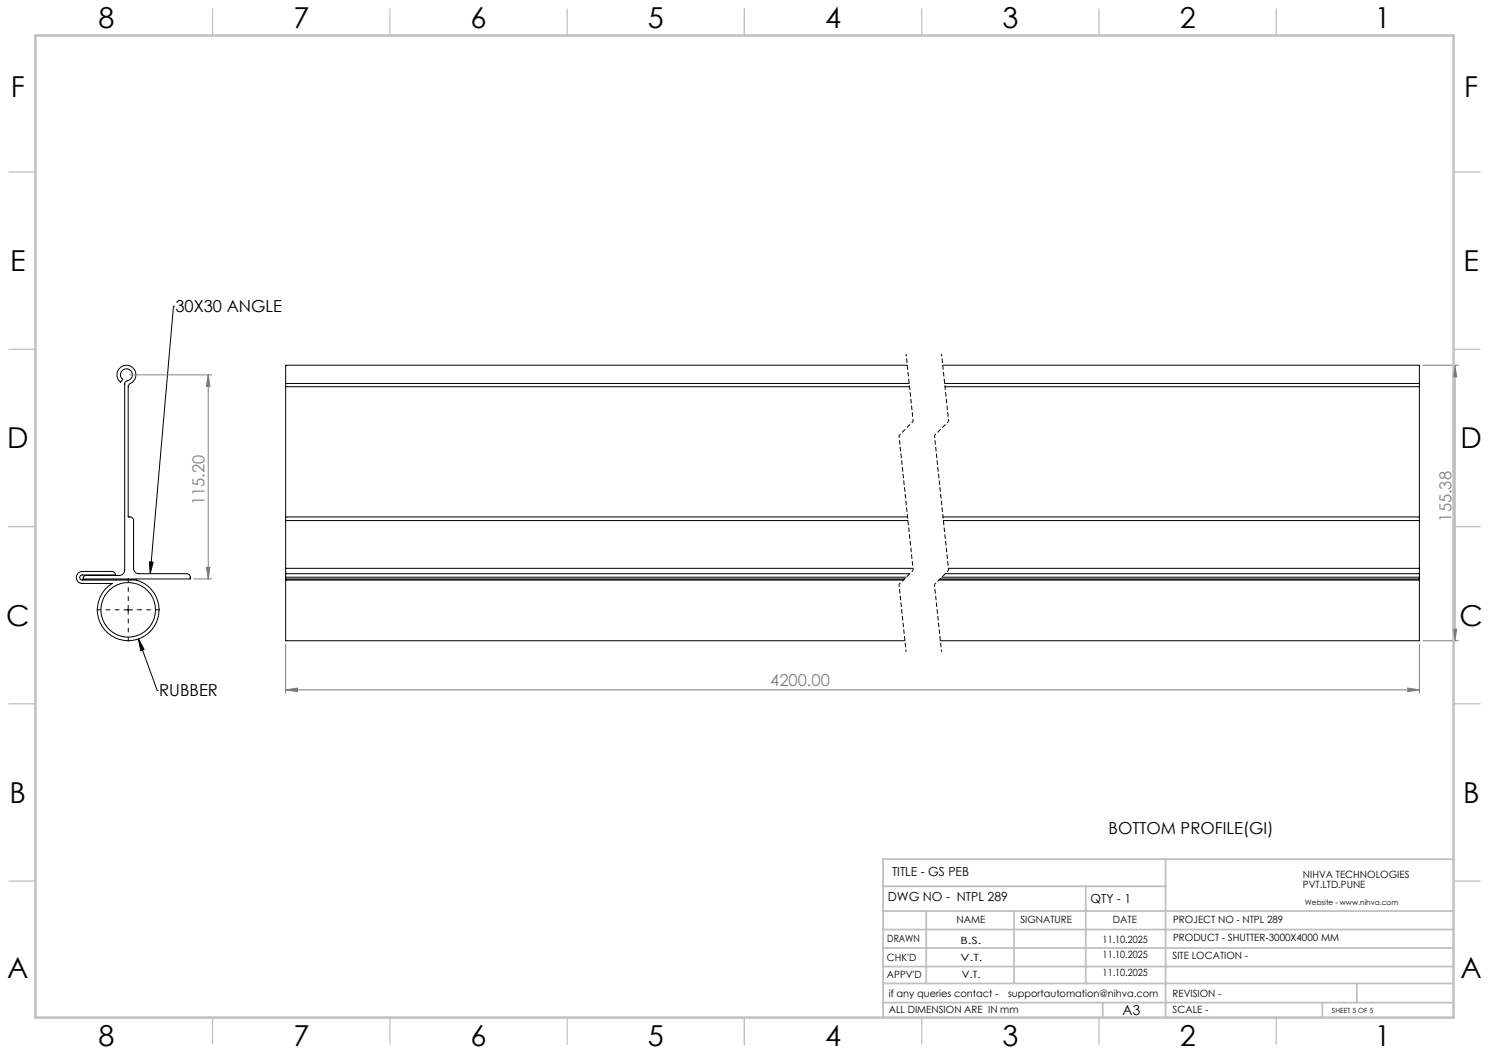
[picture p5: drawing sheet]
<svg xmlns="http://www.w3.org/2000/svg" width="420mm" height="297mm" viewBox="0 0 420 297" stroke-linecap="round" stroke-linejoin="round" font-family="sans-serif">
<g fill="none" stroke="#000" stroke-width=".28">
<path d="M48.9 86.4h.1M48.9 86.4l-6.5 75.4M33.5 104.1a2.72 2.72 0 0 1 4.4 .2 2.72 2.72 0 0 1-1.5 4.1l-.2 .5v36.9a1.16 1.16 0 0 1 1.5 1v13.5a1.51 1.51 0 0 0 1.5 1.5h13.5a1.09 1.09 0 0 1 1 1.5h-30.2a.8 .8 0 0 1 .7-1h9.5a1.57 1.57 0 0 0 1.5-1.5v-52.5a.91 .91 0 0 1 .8-.9 1.7 1.7 0 0 0 1.2-2.4 1.7 1.7 0 0 0-2.6-.6 1.7 1.7 0 0 0 0 2.6l-.6 .8a2.66 2.66 0 0 1-.5-3.7zM80.6 108.2v.9M80.6 108.2h175.8M80.6 109.1h175.9M80.6 109.1v36.7M255.9 103h-175.3v5.2M265.9 103h134.5v5.2M266.5 108.2h133.9M266.5 109.1h133.9M400.4 108.2v.9"/>
<path d="M400.4 109.1v36.7M42.2 158.5l1 .1-.8 3.2zM80.6 145.8v1M80.6 145.8h175.4M80.6 146.8h175.5M80.6 146.8v13.5M266 145.8h134.4M266.1 146.8h134.3M400.4 145.8v1M400.4 146.8v13.5M22.1 161.6l1-.4h8.5a.96 .96 0 0 1 1 1h-9.4a.72 .72 0 0 0-.7 .7 .72 .72 0 0 0 .7 .7h15.3a8.7 8.7 0 0 1 5.2 12.7 8.7 8.7 0 0 1-13.6 1.9 8.7 8.7 0 0 1 1.5-13.6h-8.5a1.69 1.69 0 0 1-1.5-1.2 1.69 1.69 0 0 1 .5-1.8zM34.9 172h2.5"/>
<path d="M36.2 170.7v2.5M80.6 163.6v17.1h174.6M80.6 163.3v.3M80.6 161.8v1M80.6 160.3v1.5M80.6 163.6h174.2M80.6 161.8h176M80.6 163.3h174.5M80.6 162.8h175M80.6 160.3h176.9M80.6 162.8v.5M264.8 163.6h135.6"/>
<path d="M265.1 163.3h135.3M265.6 162.8h134.8M266.6 161.8h133.8M267.5 160.3h132.9M400.4 163.6v17.1h-135.2M400.4 163.3v.3M400.4 161.8v1M400.4 160.3v1.5M400.4 162.8v.5M39.1 180.2l5.2 14.5M39.1 180.2l1.5 3-.9 .3zM44.3 194.7h.1"/>
<circle cx="36.2" cy="172" r="7.7"/>
</g>
<g fill="none" stroke="#808080" stroke-width=".28">
<path d="M36.7 105.7h23M58.7 105.7v57.6M58.7 105.7l.5 3.3h-1zM401.4 103h10M410.4 103l.5 3.3h-1zM410.4 103v77.7M54.6 163.3h5.1M58.2 160h1l-.5 3.3zM409.9 177.4h1l-.5 3.3zM80.6 194.6l3.3-.5v1zM80.6 181.7v13.9M80.6 194.6h319.8"/>
<path d="M397.1 194.1l3.3 .5-3.3 .5zM400.4 181.7v13.9M401.4 180.7h10"/>
</g>
<path d="M33.7 172h-6.5M36.2 169.5v-6.5M36.2 174.5v6.4M38.7 172h6.4" fill="none" stroke="#000" stroke-width=".28" stroke-dasharray="15.2 1.3 1.3 1.3" stroke-dashoffset="13.9" stroke-linecap="butt"/>
<path d="M255.6 99.8l2 19M265.6 99.8l2 19M253.6 122.8l4 38.1M263.6 122.8l4 38.1M253.6 164.9l2 19M263.6 164.9l2 19" fill="none" stroke="#000" stroke-width=".28" stroke-dasharray="1.3 .6" stroke-dashoffset=".6" stroke-linecap="butt"/>
<path d="M257.6 118.8l-4 4M267.6 118.8l-4 4M257.6 160.9l-4 4M267.6 160.9l-4 4" fill="none" stroke="#000" stroke-width=".28" stroke-dasharray="1.3 .6" stroke-dashoffset=".7" stroke-linecap="butt"/>
<g fill="none" stroke="#c0c0c0" stroke-width=".35">
<path d="M60 2.5v7.5M110 2.5v7.5M160 2.5v7.5M210 2.5v7.5M260 2.5v7.5M310 2.5v7.5M360 2.5v7.5M2.5 48.5h7.5M410 48.5h7.5M2.5 98.5h7.5M410 98.5h7.5M2.5 148.5h7.5"/>
<path d="M410 148.5h7.5M2.5 198.5h7.5M410 198.5h7.5M2.5 248.5h7.5M410 248.5h7.5M60 287v7.5M110 287v7.5M160 287v7.5M210 287v7.5M260 287v7.5M310 287v7.5M360 287v7.5"/>
</g>
<g fill="none" stroke="#c0c0c0" stroke-width=".5">
<path d="M249.1 257h160.9M249.1 250h79.7M261.3 257v20.4M286 257v20.4M306.2 250v27.4M328.8 242.3v44.7M410 242.3h-160.9v44.7M249.1 272.6h160.9M249.1 267.4h160.9M249.1 262.2h160.9M249.1 277.4h160.9M382.7 277.4v5.4"/>
<path d="M249.1 282.8h160.9M311 282.8v4.2M373 282.8v4.2"/>
</g>
<path d="M10 10h400v277h-400z" fill="none" stroke="#c0c0c0" stroke-width=".7"/>
<path d="M42.2 158.5l1 .1-.8 3.2zM39.1 180.2l1.5 3-.9 .3z" fill="#000"/>
<g fill="#808080">
<path d="M80.6 194.6l3.3-.5v1zM397.1 194.1l3.3 .5-3.3 .5z"/>
<path d="M58.7 105.7l.5 3.3h-1zM58.2 160h1l-.5 3.3z"/>
<path d="M409.9 177.4h1l-.5 3.3zM410.4 103l.5 3.3h-1z"/>
</g>
<g font-size="8.1">
<text x="27.8" y="8">8</text>
<text x="82.8" y="8">7</text>
<text x="132.8" y="8">6</text>
<text x="182.8" y="8">5</text>
<text x="232.8" y="8">4</text>
<text x="282.8" y="8">3</text>
<text x="332.8" y="8">2</text>
<text x="387.8" y="8">1</text>
<text x="3" y="27.2">F</text>
<text x="413" y="27.2">F</text>
<text x="2.8" y="76.5">E</text>
<text x="412.8" y="76.5">E</text>
<text x="2" y="126.5">D</text>
<text x="412" y="126.5">D</text>
<text x="1.7" y="176.5">C</text>
<text x="411.7" y="176.5">C</text>
<text x="2.7" y="226.5">B</text>
<text x="412.7" y="226.5">B</text>
<text x="2" y="275.7">A</text>
<text x="412" y="275.7">A</text>
<text x="27.8" y="295">8</text>
<text x="82.8" y="295">7</text>
<text x="132.8" y="295">6</text>
<text x="182.8" y="295">5</text>
<text x="232.8" y="295">4</text>
<text x="282.8" y="295">3</text>
<text x="332.8" y="295">2</text>
<text x="387.8" y="295">1</text>
</g>
<g font-size="4.7">
<text x="49.5" y="88.1">30X30 ANGLE</text>
<text x="44.9" y="196.4">RUBBER</text>
<text x="312.7" y="235.3">BOTTOM PROFILE(GI)</text>
</g>
<g font-size="4.7" fill="#808080">
<text x="57.7" y="142.4" transform="rotate(-90 57.7 142.4)">115.20</text>
<text x="409.4" y="147.1" transform="rotate(-90 409.4 147.1)">155.38</text>
<text x="217.3" y="193.5">4200.00</text>
</g>
<text font-size="3.9" x="316.7" y="286.4">A3</text>
<g font-size="3.5">
<text x="251.6" y="247">TITLE - GS PEB</text>
<text x="250.4" y="254.2">DWG NO - NTPL 289</text>
<text x="307.6" y="254.8">QTY - 1</text>
</g>
<g font-size="2.8">
<text x="367.5" y="247.7">NIHVA TECHNOLOGIES</text>
<text x="367.5" y="250.5">PVT.LTD.PUNE</text>
<text x="269.8" y="260.4">NAME</text>
<text x="287.8" y="260.4">SIGNATURE</text>
<text x="313.9" y="260.5">DATE</text>
<text x="330.9" y="260.5">PROJECT NO - NTPL 289</text>
<text x="250.3" y="265.7">DRAWN</text>
<text x="270.9" y="266.1">B.S.</text>
<text x="311" y="265.9">11.10.2025</text>
<text x="330.9" y="265.5">PRODUCT - SHUTTER-3000X4000 MM</text>
<text x="250.2" y="271.1">CHK'D</text>
<text x="250.2" y="275.8">APPV'D</text>
<text x="270.9" y="271.1">V.T.</text>
<text x="271.3" y="275.8">V.T.</text>
<text x="311" y="275.4">11.10.2025</text>
<text x="311" y="270.2">11.10.2025</text>
<text x="330.7" y="270.6">SITE LOCATION -</text>
<text x="250.7" y="281.1">if any queries contact -</text>
<text x="284.3" y="281.1">supportautomation@nihva.com</text>
<text x="330.7" y="281.1">REVISION -</text>
<text x="250.7" y="285.6">ALL DIMENSION ARE IN mm</text>
<text x="330.7" y="285.6">SCALE -</text>
</g>
<text font-size="2.1" x="368.1" y="255.1">Website - www.nihva.com</text>
<text font-size="2" x="375.7" y="285.6">SHEET 5 OF 5</text>
</svg>
